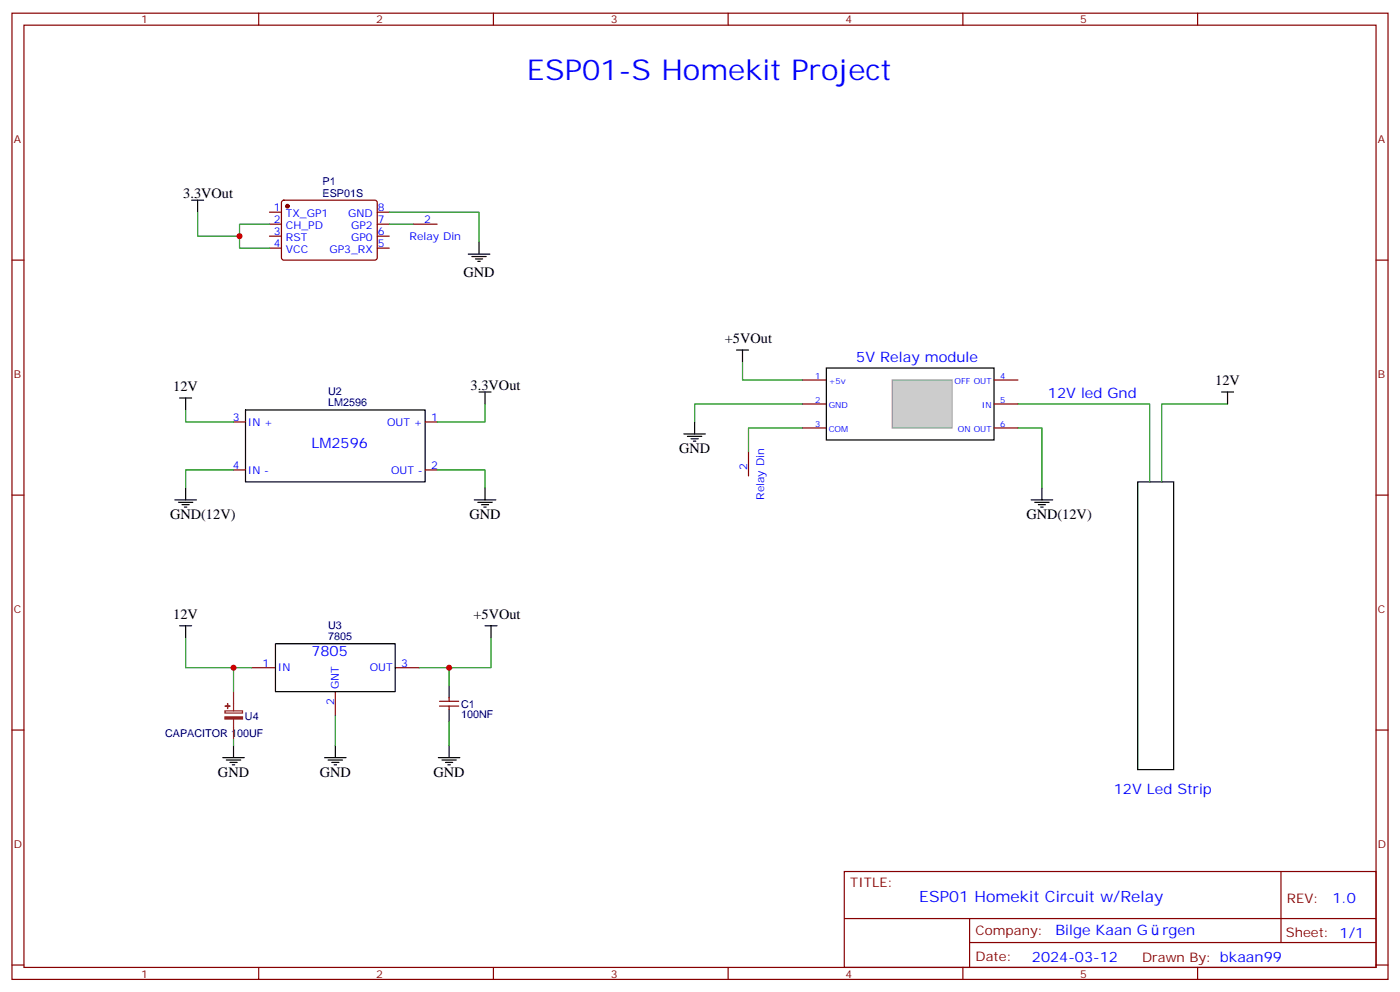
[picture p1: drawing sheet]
<svg xmlns="http://www.w3.org/2000/svg" width="412mm" height="292mm" viewBox="0 0 412 292" stroke-linecap="round" stroke-linejoin="round" font-family="sans-serif">
<g fill="none" stroke="#870000" stroke-width=".35">
<path d="M3.5 3.9h405.4v284.3h-405.4zM7.1 7.4h398.2v277.3h-398.2zM76.2 3.9v3.5M145.3 3.9v3.5M214.5 3.9v3.5M283.6 3.9v3.5M352.8 3.9v3.5M83.1 59.1l.5-.2 27.1 .1 .4 .6v16.5l-.7 .5-27.1-.1-.4-.7v-16.2zM3.5 76.6h3.6M79.4 62.4h3.5M79.4 66h3.5M79.4 69.5h3.5"/>
<path d="M79.4 73h3.5M111.1 62.4h3.6M111.1 66h3.6M111.1 69.5h3.6M111.1 73h3.6M405.3 76.6h3.6M236.4 111.8h7M236.4 118.9h7M292.8 111.8h7.1M292.8 118.9h7.1M236.4 125.9h7M292.8 125.9h7.1"/>
<path d="M3.5 145.7h3.6M405.3 145.7h3.6M3.5 214.8h3.6M405.3 214.8h3.6M248.7 256.5h156.6v28.2h-156.6zM377.3 256.5v20.9M248.7 270.3h156.5M285.6 277.4h119.6M285.6 270.3v14.1M3.5 284h3.6M76.2 284.7v3.5M145.3 284.7v3.5"/>
<path d="M214.5 284.7v3.5M283.6 284.7v3.5M352.8 284.7v3.5M405.3 284h3.6"/>
</g>
<circle cx="84.7" cy="60.7" r=".53" fill="#870000" stroke="#870000" stroke-width=".35"/>
<path d="M243.4 108.3h49.4v21.2h-49.4z" fill="none" stroke="#000" stroke-width=".35"/>
<path d="M262.8 111.8h17.7v14.1h-17.7z" fill="#ccc" stroke="#999" stroke-width=".35"/>
<g fill="none" stroke="#000" stroke-width=".35">
<path d="M56.4 58.9h3.6M58.2 58.9v3.5M137.9 74.8h6.4M139 75.5h4.2M140.1 76.2h2.1M140.8 76.9h.7M141.1 71.3v3.5M52.9 117.1h3.5M54.7 117.1v3.5M141.1 115.4h3.5M142.9 115.4v3.5M217 103h3.5"/>
<path d="M218.7 103v3.5M359.8 115.4h3.6M361.6 115.4v3.5M72.3 120.6h52.9v21.2h-52.9zM201.4 127.7h6.4M202.5 128.4h4.2M203.6 129.1h2.1M204.3 129.8h.7M204.6 124.2v3.5M51.5 147.1h6.4M52.6 147.8h4.2M53.6 148.5h2.1"/>
<path d="M54.3 149.2h.7M54.7 143.6v3.5M139.7 147.1h6.3M140.8 147.8h4.2M141.8 148.5h2.1M142.5 149.2h.7M142.9 143.6v3.5M303.7 147.1h6.4M304.8 147.8h4.2M305.9 148.5h2.1M306.6 149.2h.7M306.9 143.6v3.5"/>
<path d="M335.1 141.8h10.6v84.7h-10.6zM52.9 184.1h3.5M54.7 184.1v3.6M81.1 189.4h35.3v14.2h-35.3zM142.9 184.1h3.5M144.6 184.1v3.6M68.8 219.4v3.6M98.8 219.4v3.6M132.3 201.8v3.5M132.3 208.8v3.6M132.3 219.4v3.6M65.6 223h6.4"/>
<path d="M66.7 223.7h4.2M67.7 224.4h2.1M68.4 225.1h.7M95.6 223h6.4M96.7 223.7h4.2M97.7 224.4h2.1M98.4 225.1h.7M129.1 223h6.4M130.2 223.7h4.2M131.2 224.4h2.1M131.9 225.1h.7"/>
</g>
<g fill="none" stroke="#870000" stroke-width=".35">
<path d="M121.7 66h7.1M68.8 124.2h3.5M68.8 138.3h3.5M125.2 124.2h3.6M125.2 138.3h3.6M220.5 133v7.1M74.1 196.5h7M116.4 196.5h7.1M98.8 203.6v7M129.5 206.4h5.6M129.5 207.8h5.6M132.3 205.3v1.1"/>
<path d="M132.3 207.8v1"/>
</g>
<path d="M66.3 209.2h5.1v.6h-5.1zM68.8 203.6v5.6M68.8 211.7v6" fill="none" stroke="#8c2424" stroke-width=".35"/>
<g fill="#8c2424" stroke="#8c2424" stroke-width=".35">
<path d="M66.3 211h5.1v.6h-5.1z"/>
<path d="M66.3 207.8h1.4z"/>
<path d="M67 207.1l.1 1.4z"/>
</g>
<g fill="none" stroke="#008700" stroke-width=".35">
<path d="M58.2 62.4v7.1h12.4M79.4 66h-8.8v7h8.8M114.7 62.4h26.4v8.9M114.7 66h7M142.9 118.9v5.3h-14.1M218.7 106.5v5.3h17.7M236.4 118.9h-31.8v5.3M299.9 118.9h38.8v22.9M361.6 118.9h-19.4v22.9M54.7 120.6v3.6h14.1M68.8 138.3h-14.1v5.3M128.8 138.3h14.1v5.3"/>
<path d="M236.4 125.9h-15.9v7.1M299.9 125.9h7v17.7M54.7 187.7v8.8h14.1M74.1 196.5h-5.3v7.1M123.5 196.5h8.8v5.3M144.6 187.7v8.8h-12.3M68.8 217.7v1.7M98.8 210.6v8.8M132.3 212.4v7"/>
</g>
<g fill="#c00">
<circle cx="132.3" cy="196.5" r=".88"/>
<circle cx="68.8" cy="196.5" r=".88"/>
<circle cx="70.6" cy="69.5" r=".88"/>
</g>
<text font-size="8.5" fill="#00f" x="155.2" y="23.6">ESP01-S Homekit Project</text>
<text font-size="4.6" fill="#00f" x="270.8" y="265.5">ESP01 Homekit Circuit w/Relay</text>
<g font-size="4.2">
<text x="54" y="58.2">3.3VOut</text>
<text x="136.5" y="81.5">GND</text>
<text x="213.5" y="100.9">+5VOut</text>
<text x="357.9" y="113.2">12V</text>
<text x="51" y="115">12V</text>
<text x="138.6" y="114.7">3.3VOut</text>
<text x="200" y="133.3">GND</text>
<text x="50.1" y="152.8">GND(12V)</text>
<text x="138.3" y="152.8">GND</text>
<text x="302.3" y="152.8">GND(12V)</text>
<text x="51" y="182">12V</text>
<text x="139.4" y="182">+5VOut</text>
<text x="64.2" y="228.6">GND</text>
<text x="94.2" y="228.6">GND</text>
<text x="127.7" y="228.6">GND</text>
</g>
<g font-size="4.2" fill="#00f">
<text x="252.2" y="106.5">5V Relay module</text>
<text x="308.7" y="117.1">12V led Gnd</text>
<text x="91.7" y="132">LM2596</text>
<text x="91.7" y="193">7805</text>
<text x="328.1" y="233.5">12V Led Strip</text>
<text x="392.5" y="265.7">1.0</text>
<text x="310.9" y="275.3">Bilge Kaan G</text>
<text x="342.4" y="275.3">rgen</text>
<text x="304" y="283.1">2024-03-12</text>
</g>
<g font-size="3.9" fill="#800">
<text x="250.5" y="261.1">TITLE:</text>
<text x="379.1" y="265.7">REV:</text>
<text x="287.4" y="275.3">Company:</text>
<text x="378.7" y="275.9">Sheet: 1/1</text>
<text x="287.4" y="282.9">Date:</text>
<text x="336.4" y="283">Drawn By: bkaan99</text>
</g>
<g font-size="3.2" fill="#800">
<text x="41.6" y="6.9">1</text>
<text x="110.8" y="6.9">2</text>
<text x="179.9" y="6.9">3</text>
<text x="249.1" y="6.9">4</text>
<text x="318.2" y="6.9">5</text>
<text x="4.1" y="42">A</text>
<text x="405.9" y="42">A</text>
<text x="4.1" y="111.1">B</text>
<text x="405.9" y="111.1">B</text>
<text x="4.1" y="180.3">C</text>
<text x="405.9" y="180.3">C</text>
<text x="4.1" y="249.4">D</text>
<text x="405.9" y="249.4">D</text>
<text x="41.6" y="287.7">1</text>
<text x="110.8" y="287.7">2</text>
<text x="179.9" y="287.7">3</text>
<text x="249.1" y="287.7">4</text>
<text x="318.2" y="287.7">5</text>
</g>
<g font-size="3.2" fill="#000080">
<text x="95" y="57.9">ESP01S</text>
<text x="95" y="54.5">P1</text>
<text x="96.7" y="119.4">LM2596</text>
<text x="96.7" y="116.2">U2</text>
<text x="96.7" y="185.1">U3</text>
<text x="96.7" y="188.4">7805</text>
<text x="135.8" y="208.2">C1</text>
<text x="72.1" y="211.8">U4</text>
<text x="135.8" y="211.3">100NF</text>
<text x="48.7" y="217">CAPACITOR 100UF</text>
</g>
<g font-size="3.2" fill="#00f">
<text x="80.7" y="62.1">1</text>
<text x="80.7" y="65.6">2</text>
<text x="84.2" y="63.9">TX_GP1</text>
<text x="102.5" y="63.9">GND</text>
<text x="111.3" y="65.6">7</text>
<text x="111.3" y="62.1">8</text>
<text x="125" y="65.6">2</text>
<text x="80.7" y="69.1">3</text>
<text x="84.2" y="67.4">CH_PD</text>
<text x="84.2" y="70.9">RST</text>
<text x="103.4" y="70.9">GP0</text>
<text x="103.4" y="67.4">GP2</text>
<text x="111.3" y="69.1">6</text>
<text x="120.6" y="70.6">Relay Din</text>
<text x="80.7" y="72.7">4</text>
<text x="84.2" y="74.4">VCC</text>
<text x="97" y="74.4">GP3_RX</text>
<text x="111.3" y="72.7">5</text>
<text x="68.5" y="123.8">3</text>
<text x="73" y="125.2">IN +</text>
<text x="114" y="125.2">OUT +</text>
<text x="127" y="123.8">1</text>
<text x="68.5" y="137.9">4</text>
<text x="127" y="137.9">2</text>
<text x="73" y="139.3">IN -</text>
<text x="115.2" y="139.3">OUT -</text>
<text x="220.1" y="138.3" transform="rotate(-90 220.1 138.3)">2</text>
<text x="225.1" y="147.1" transform="rotate(-90 225.1 147.1)">Relay Din</text>
<text x="77.4" y="196.1">1</text>
<text x="81.8" y="197.6">IN</text>
<text x="108.9" y="197.6">OUT</text>
<text x="118.2" y="196.1">3</text>
<text x="99.8" y="202.8" transform="rotate(-90 99.8 202.8)">GNT</text>
<text x="98.4" y="207.3" transform="rotate(-90 98.4 207.3)">2</text>
</g>
<g font-size="2.5" fill="#00f">
<text x="240.1" y="111.5">1</text>
<text x="244.1" y="112.9">+5v</text>
<text x="281.2" y="112.9">OFF OUT</text>
<text x="294.6" y="111.5">4</text>
<text x="240.1" y="118.5">2</text>
<text x="244.1" y="119.9">GND</text>
<text x="289.2" y="119.9">IN</text>
<text x="294.6" y="118.5">5</text>
<text x="240.1" y="125.6">3</text>
<text x="294.6" y="125.6">6</text>
<text x="244.1" y="127">COM</text>
<text x="282.2" y="127">ON OUT</text>
</g>
</svg>
